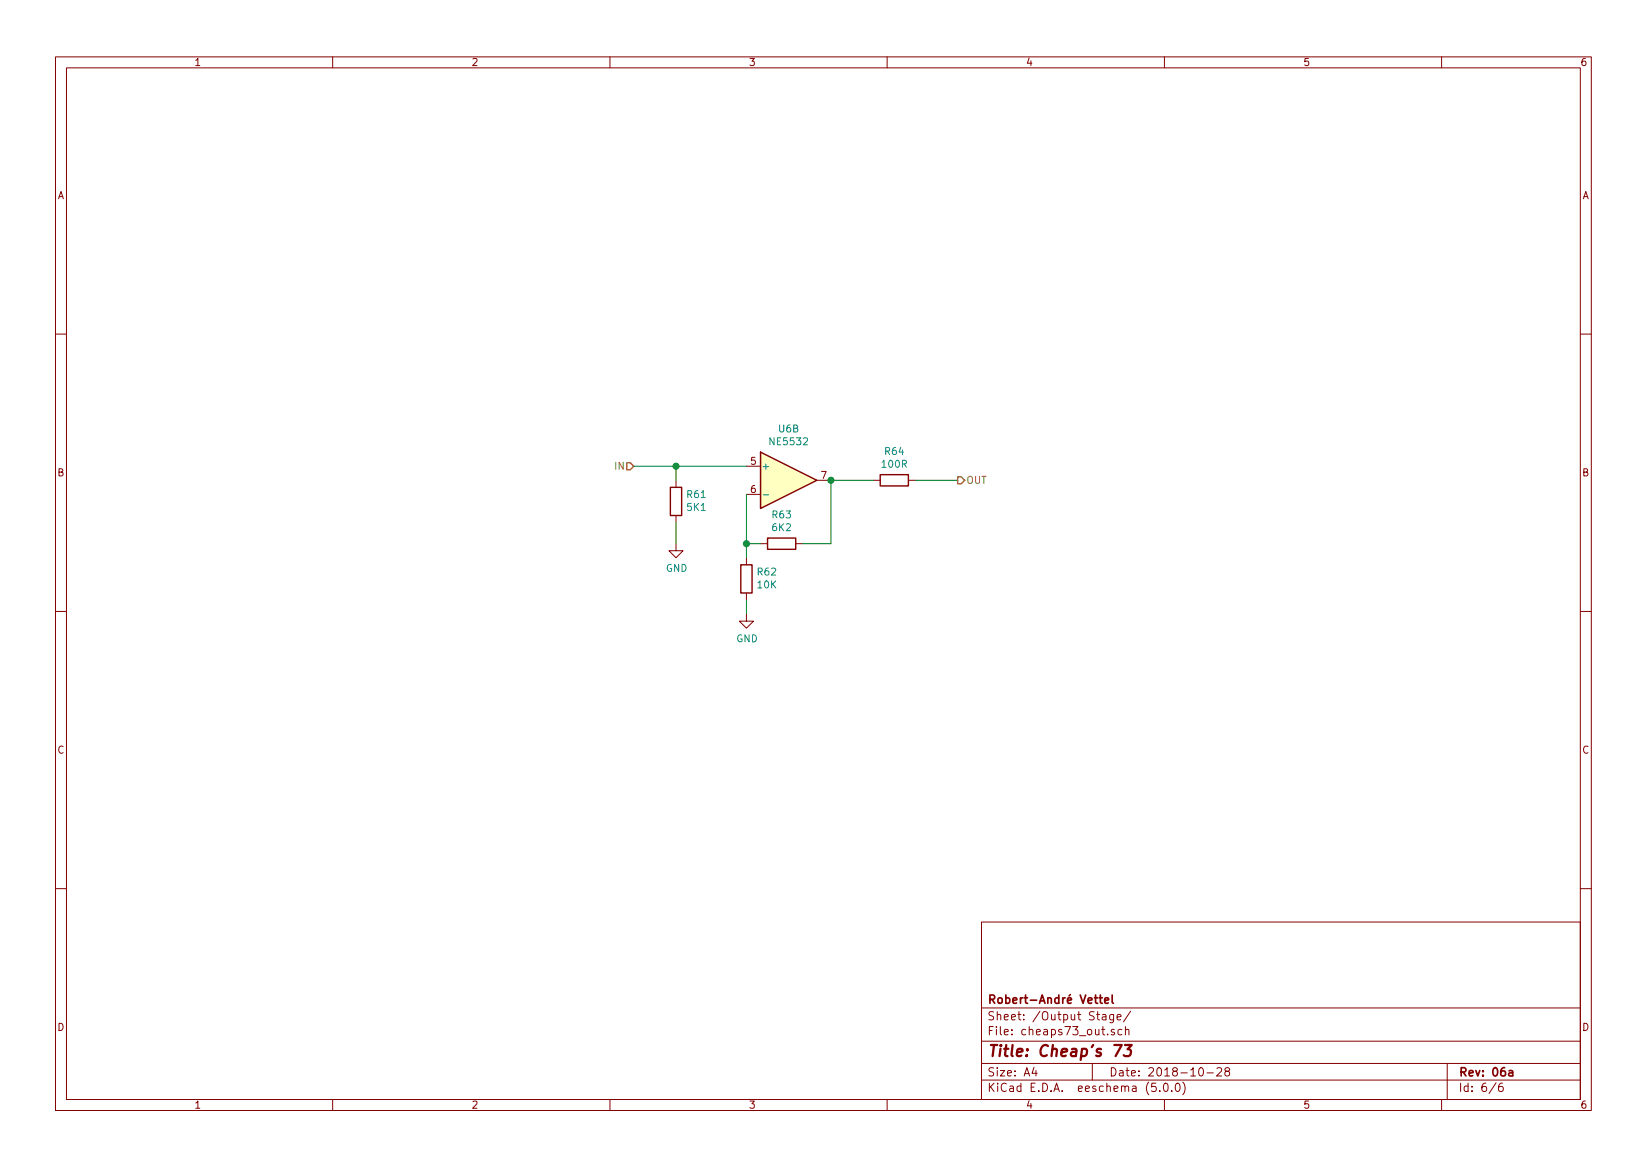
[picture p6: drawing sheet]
EESchema Schematic File Version 4
EELAYER 26 0
EELAYER END
$Descr A4 11693 8268
encoding utf-8
Sheet 6 6
Title "Cheap's 73"
Date "2018-10-28"
Rev "06a"
Comp "Robert-André Vettel"
Comment1 ""
Comment2 ""
Comment3 ""
Comment4 ""
$EndDescr
$Comp
L Amplifier_Operational:NE5532 U6
U 2 1
P 5600 3400
F 0 "U6" H 5600 3767 50  0000 C CNN
F 1 "NE5532" H 5600 3676 50  0000 C CNN
F 2 "" H 5600 3400 50  0001 C CNN
F 3 "http://www.ti.com/lit/ds/symlink/ne5532.pdf" H 5600 3400 50  0001 C CNN
	2    5600 3400
	1    0    0    -1  
$EndComp
$Comp
L power:GND #PWR012
U 1 1
P 5300 4350
F 0 "#PWR012" H 5300 4100 50  0001 C CNN
F 1 "GND" H 5305 4177 50  0000 C CNN
F 2 "" H 5300 4350 50  0001 C CNN
F 3 "" H 5300 4350 50  0001 C CNN
	1    5300 4350
	1    0    0    -1  
$EndComp
$Comp
L power:GND #PWR011
U 1 1
P 4800 3850
F 0 "#PWR011" H 4800 3600 50  0001 C CNN
F 1 "GND" H 4805 3677 50  0000 C CNN
F 2 "" H 4800 3850 50  0001 C CNN
F 3 "" H 4800 3850 50  0001 C CNN
	1    4800 3850
	1    0    0    -1  
$EndComp
$Comp
L Device:R R64
U 1 1
P 6350 3400
F 0 "R64" V 6143 3400 50  0000 C CNN
F 1 "100R" V 6234 3400 50  0000 C CNN
F 2 "" V 6280 3400 50  0001 C CNN
F 3 "~" H 6350 3400 50  0001 C CNN
	1    6350 3400
	0    1    1    0   
$EndComp
$Comp
L Device:R R61
U 1 1
P 4800 3550
F 0 "R61" H 4730 3504 50  0000 R CNN
F 1 "5K1" H 4730 3595 50  0000 R CNN
F 2 "" V 4730 3550 50  0001 C CNN
F 3 "~" H 4800 3550 50  0001 C CNN
	1    4800 3550
	-1   0    0    1   
$EndComp
$Comp
L Device:R R63
U 1 1
P 5550 3850
F 0 "R63" V 5343 3850 50  0000 C CNN
F 1 "6K2" V 5434 3850 50  0000 C CNN
F 2 "" V 5480 3850 50  0001 C CNN
F 3 "~" H 5550 3850 50  0001 C CNN
	1    5550 3850
	0    1    1    0   
$EndComp
$Comp
L Device:R R62
U 1 1
P 5300 4100
F 0 "R62" H 5230 4054 50  0000 R CNN
F 1 "10K" H 5230 4145 50  0000 R CNN
F 2 "" V 5230 4100 50  0001 C CNN
F 3 "~" H 5300 4100 50  0001 C CNN
	1    5300 4100
	-1   0    0    1   
$EndComp
Wire Wire Line
	5900 3400 5900 3850
Wire Wire Line
	5900 3850 5700 3850
Wire Wire Line
	5400 3850 5300 3850
Wire Wire Line
	5300 3850 5300 3500
Wire Wire Line
	5300 3850 5300 3950
Connection ~ 5300 3850
Wire Wire Line
	5300 4250 5300 4350
Wire Wire Line
	5900 3400 6200 3400
Connection ~ 5900 3400
Wire Wire Line
	6500 3400 6800 3400
Wire Wire Line
	4500 3300 4800 3300
Wire Wire Line
	4800 3400 4800 3300
Connection ~ 4800 3300
Wire Wire Line
	4800 3300 5300 3300
Wire Wire Line
	4800 3850 4800 3700
Text HLabel 6800 3400 2    50   Output ~ 0
OUT
Text HLabel 4500 3300 0    50   Input ~ 0
IN
$EndSCHEMATC
